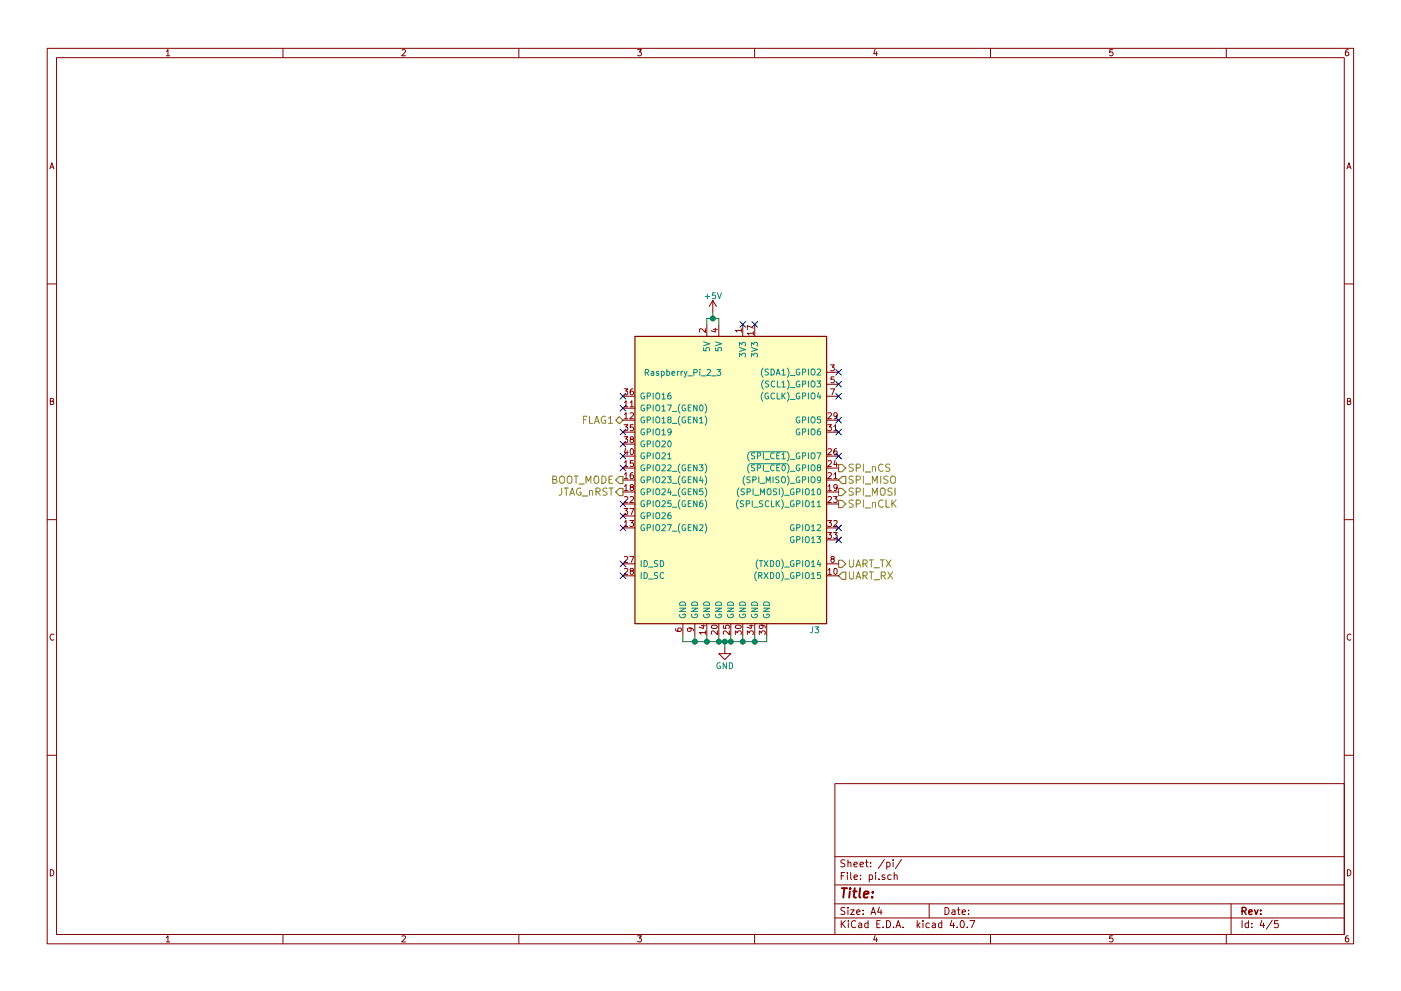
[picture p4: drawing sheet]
EESchema Schematic File Version 2
LIBS:opqbox3
LIBS:device
LIBS:power
LIBS:conn
LIBS:opqbox3-cache
EELAYER 25 0
EELAYER END
$Descr A4 11693 8268
encoding utf-8
Sheet 4 5
Title ""
Date ""
Rev ""
Comp ""
Comment1 ""
Comment2 ""
Comment3 ""
Comment4 ""
$EndDescr
Text HLabel 7000 4100 2    60   Output ~ 0
SPI_MOSI
Text HLabel 7000 4000 2    60   Input ~ 0
SPI_MISO
Text HLabel 7000 3900 2    60   Output ~ 0
SPI_nCS
Text HLabel 7000 4200 2    60   Output ~ 0
SPI_nCLK
Text HLabel 7000 4700 2    60   Output ~ 0
UART_TX
Text HLabel 7000 4800 2    60   Input ~ 0
UART_RX
$Comp
L GND #PWR033
U 1 1
P 6050 5400
F 0 "#PWR033" H 6050 5150 50  0001 C CNN
F 1 "GND" H 6050 5250 50  0000 C CNN
F 2 "" H 6050 5400 50  0001 C CNN
F 3 "" H 6050 5400 50  0001 C CNN
	1    6050 5400
	1    0    0    -1  
$EndComp
Text HLabel 5200 4000 0    60   Output ~ 0
BOOT_MODE
Text HLabel 5200 3500 0    60   BiDi ~ 0
FLAG1
Text HLabel 5200 4100 0    60   Output ~ 0
JTAG_nRST
$Comp
L +5V #PWR034
U 1 1
P 5950 2600
F 0 "#PWR034" H 5950 2450 50  0001 C CNN
F 1 "+5V" H 5950 2740 50  0000 C CNN
F 2 "" H 5950 2600 50  0001 C CNN
F 3 "" H 5950 2600 50  0001 C CNN
	1    5950 2600
	1    0    0    -1  
$EndComp
$Comp
L Raspberry_Pi_2_3 J3
U 1 1
P 6100 4000
F 0 "J3" H 6800 2750 50  0000 C CNN
F 1 "Raspberry_Pi_2_3" H 5700 4900 50  0000 C CNN
F 2 "Pin_Headers:Pin_Header_Straight_2x20_Pitch2.54mm" H 7100 5250 50  0001 C CNN
F 3 "" H 6150 3850 50  0001 C CNN
	1    6100 4000
	1    0    0    -1  
$EndComp
Wire Wire Line
	5900 2700 5900 2650
Wire Wire Line
	5900 2650 6000 2650
Wire Wire Line
	5950 2650 5950 2600
Wire Wire Line
	6000 2650 6000 2700
Connection ~ 5950 2650
Wire Wire Line
	5700 5300 5700 5350
Wire Wire Line
	5700 5350 6400 5350
Wire Wire Line
	6050 5350 6050 5400
Wire Wire Line
	6400 5350 6400 5300
Connection ~ 6050 5350
Wire Wire Line
	5800 5300 5800 5350
Connection ~ 5800 5350
Wire Wire Line
	5900 5300 5900 5350
Connection ~ 5900 5350
Wire Wire Line
	6000 5300 6000 5350
Connection ~ 6000 5350
Wire Wire Line
	6100 5300 6100 5350
Connection ~ 6100 5350
Wire Wire Line
	6200 5300 6200 5350
Connection ~ 6200 5350
Wire Wire Line
	6300 5300 6300 5350
Connection ~ 6300 5350
NoConn ~ 5200 3300
NoConn ~ 5200 3400
NoConn ~ 5200 3600
NoConn ~ 5200 3700
NoConn ~ 5200 3800
NoConn ~ 5200 3900
NoConn ~ 5200 4200
NoConn ~ 5200 4300
NoConn ~ 5200 4400
NoConn ~ 5200 4700
NoConn ~ 5200 4800
NoConn ~ 7000 4400
NoConn ~ 7000 4500
NoConn ~ 7000 3800
NoConn ~ 7000 3600
NoConn ~ 7000 3500
NoConn ~ 7000 3300
NoConn ~ 7000 3200
NoConn ~ 7000 3100
NoConn ~ 6200 2700
NoConn ~ 6300 2700
$EndSCHEMATC
